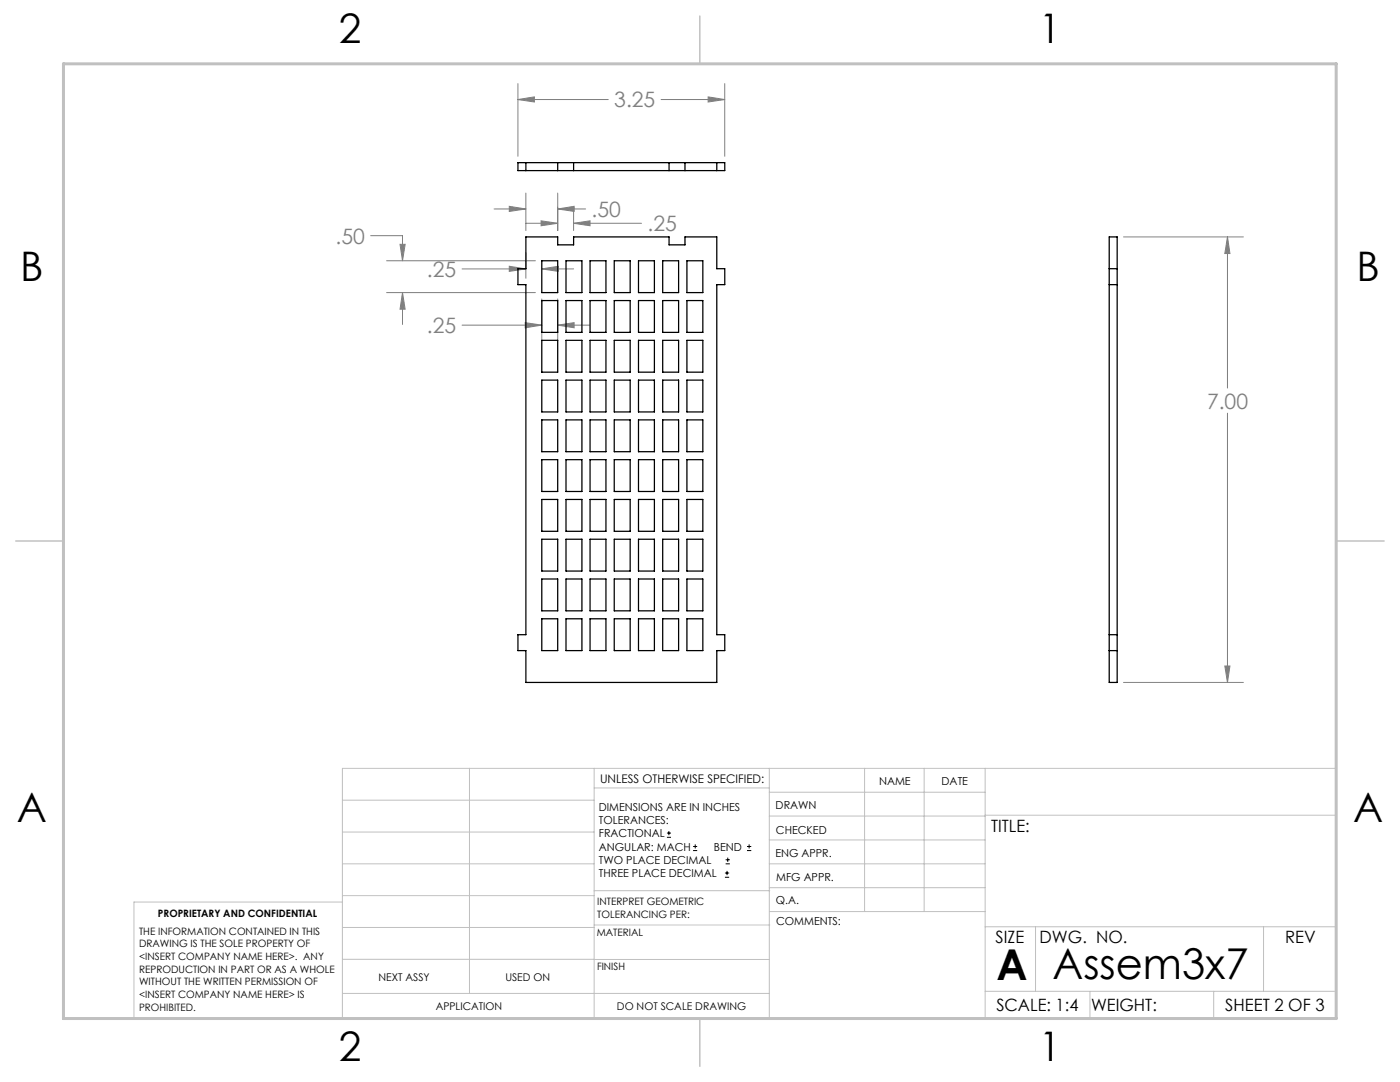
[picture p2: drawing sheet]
<svg xmlns="http://www.w3.org/2000/svg" width="279mm" height="216mm" viewBox="0 0 279 216" stroke-linecap="round" stroke-linejoin="round" font-family="sans-serif">
<g fill="none" stroke="#000" stroke-width=".2">
<path d="M133.1 167.1h.8M133.1 166.2h.8M133.5 165.8v.9M138.3 169.7h.8M138.3 168.9h.8M138.7 168.5v.8M144.7 175h.8M144.7 174.2h.8M144.8 172.4h.9M144.8 171.6h.9M145.1 173.8v.8M145.2 171.1v.9"/>
<path d="M149.1 169.7h.8M149.1 168.9h.8M149.5 168.5v.8"/>
</g>
<g fill="none" stroke="#808080" stroke-width=".2">
<path d="M103.4 19.9l3.2-.6v1.1zM103.4 16.7v14.5M103.4 19.9h18M131.9 19.9h12.7M141.3 19.3l3.3 .6-3.3 .5zM144.6 16.7v14.5M105 38.5v7.5M111.3 38.5v7.5M74 47h6.3v5M77.2 52h29.7M77.2 58.4h29.7M79.8 48.8h1.1l-.6 3.2z"/>
<path d="M80.3 58.4l.6 3.3h-1.1zM80.3 58.4v6.3M92.2 53.7h12.8M98.6 41.7h6.4M101.6 53.1l3.4 .6-3.4 .5zM101.6 41.2l3.4 .5-3.4 .5zM105 50.5v5M105 44.6h6.3M108 44.1l3.3 .5-3.3 .4zM108.1 53.7l3.3-.6v1.1zM108.1 53.7h6.4M108.1 59.7v8.4"/>
<path d="M111.3 41.7l3.3-.5v1zM111.3 59.7v8.4M111.3 41.7h5.6M114.5 44.6l3.3-.5v.9zM114.5 41.4v4.6M114.5 44.6h13.5M224.2 47.3h23.9M245 47.3l.5 3.3h-1.1zM245 47.3v30.1M92.2 64.9h15.9M104.8 64.4l3.3 .5-3.3 .5zM111.3 64.9l3.3-.5v1z"/>
<path d="M111.3 64.9h6.4M245 82.4v53.8M224.2 136.2h23.9M244.4 132.9h1.1l-.5 3.3z"/>
</g>
<g fill="none" stroke="#c0c0c0" stroke-width=".2">
<path d="M68.3 159.7h50.3M93.7 153.3v44.9M118.6 153.3v49.9M118.6 157.2h34.9M153.5 153.3v49.9M153.5 158.1h43.1M172.5 153.3v28.6M184.4 153.3v28.6M196.6 153.3v49.9M68.3 180h-41.6v23.2h240v-49.9h-198.4v49.9M68.3 178.7h50.3M68.3 172.4h50.3"/>
<path d="M68.3 166h50.3M118.6 177.7h35M153.5 167.6h43.1M153.5 162.8h43.1M153.5 172.4h43.1M153.5 177.1h43.1M196.6 162.7h70.1M68.3 198.2h85.2M68.3 191.4l85.2 .1M68.3 185.1h50.3M118.6 184.6h35M153.6 181.9h43"/>
<path d="M196.6 197.8h70.1M196.6 184.9h70.1M206.7 184.9v12.9M217.5 197.8v5.4M242.2 197.8v5.4M252.2 184.9v12.9"/>
</g>
<path d="M139.7 3.2v9.5M3.1 107.9h9.6M266.7 107.9h9.5M139.7 203.2v9.6" fill="none" stroke="#c0c0c0" stroke-width=".3"/>
<path d="M12.7 12.7h254v190.5h-254z" fill="none" stroke="#c0c0c0" stroke-width=".6"/>
<path d="M101.6 53.1l3.4 .6-3.4 .5zM108.1 53.7l3.3-.6v1.1zM101.6 41.2l3.4 .5-3.4 .5zM111.3 41.7l3.3-.5v1zM108 44.1l3.3 .5-3.3 .4zM114.5 44.6l3.3-.5v.9zM79.8 48.8h1.1l-.6 3.2zM80.3 58.4l.6 3.3h-1.1zM104.8 64.4l3.3 .5-3.3 .5zM111.3 64.9l3.3-.5v1zM103.4 19.9l3.2-.6v1.1zM141.3 19.3l3.3 .6-3.3 .5zM245 47.3l.5 3.3h-1.1zM244.4 132.9h1.1l-.5 3.3z" fill="#808080"/>
<g fill="none" stroke="#000" stroke-width=".25">
<path d="M103.4 32.5h41.2v1.5h-41.2zM105 32.5v1.5M111.3 32.5v1.5M114.5 32.5v1.5M133.5 32.5v1.5M136.7 32.5v1.5M143.1 32.5v1.5M105 47.3h6.3v1.6h3.2v-1.6h19v1.6h3.2v-1.6h6.4v6.3h1.5v3.2h-1.5v69.8h1.5v3.2h-1.5v6.4h-38.1v-6.4h-1.6v-3.2h1.6v-69.8h-1.6v-3.2h1.6zM108.1 52h3.2v6.4h-3.2zM108.1 60h3.2v6.3h-3.2zM113 52h3.1v6.4h-3.1zM113 60h3.1v6.3h-3.1z"/>
<path d="M117.8 52h3.1v6.4h-3.1zM117.8 60h3.1v6.3h-3.1zM122.6 52h3.2v6.4h-3.2zM122.6 60h3.2v6.3h-3.2zM127.4 52h3.2v6.4h-3.2zM127.4 60h3.2v6.3h-3.2zM132.3 52h3.1v6.4h-3.1zM132.3 60h3.1v6.3h-3.1zM137.1 52h3.2v6.4h-3.2zM137.1 60h3.2v6.3h-3.2zM221.4 53.6h1.6M221.4 47.3h1.6v88.9h-1.6z"/>
<path d="M221.4 56.8h1.6M108.1 67.9h3.2v6.4h-3.2zM108.1 75.8h3.2v6.4h-3.2zM113 67.9h3.1v6.4h-3.1zM113 75.8h3.1v6.4h-3.1zM117.8 67.9h3.1v6.4h-3.1zM117.8 75.8h3.1v6.4h-3.1zM122.6 67.9h3.2v6.4h-3.2zM122.6 75.8h3.2v6.4h-3.2zM127.4 67.9h3.2v6.4h-3.2zM127.4 75.8h3.2v6.4h-3.2zM132.3 67.9h3.1v6.4h-3.1z"/>
<path d="M132.3 75.8h3.1v6.4h-3.1zM137.1 67.9h3.2v6.4h-3.2zM137.1 75.8h3.2v6.4h-3.2zM108.1 83.8h3.2v6.3h-3.2zM108.1 91.7h3.2v6.4h-3.2zM108.1 99.7h3.2v6.3h-3.2zM113 83.8h3.1v6.3h-3.1zM113 91.7h3.1v6.4h-3.1zM113 99.7h3.1v6.3h-3.1zM117.8 83.8h3.1v6.3h-3.1zM117.8 91.7h3.1v6.4h-3.1zM117.8 99.7h3.1v6.3h-3.1z"/>
<path d="M122.6 83.8h3.2v6.3h-3.2zM122.6 91.7h3.2v6.4h-3.2zM122.6 99.7h3.2v6.3h-3.2zM127.4 83.8h3.2v6.3h-3.2zM127.4 91.7h3.2v6.4h-3.2zM127.4 99.7h3.2v6.3h-3.2zM132.3 83.8h3.1v6.3h-3.1zM132.3 91.7h3.1v6.4h-3.1zM132.3 99.7h3.1v6.3h-3.1zM137.1 83.8h3.2v6.3h-3.2zM137.1 91.7h3.2v6.4h-3.2zM137.1 99.7h3.2v6.3h-3.2z"/>
<path d="M108.1 107.6h3.2v6.3h-3.2zM108.1 115.5h3.2v6.4h-3.2zM113 107.6h3.1v6.3h-3.1zM113 115.5h3.1v6.4h-3.1zM117.8 107.6h3.1v6.3h-3.1zM117.8 115.5h3.1v6.4h-3.1zM122.6 107.6h3.2v6.3h-3.2zM122.6 115.5h3.2v6.4h-3.2zM127.4 107.6h3.2v6.3h-3.2zM127.4 115.5h3.2v6.4h-3.2zM132.3 107.6h3.1v6.3h-3.1zM132.3 115.5h3.1v6.4h-3.1z"/>
<path d="M137.1 107.6h3.2v6.3h-3.2zM137.1 115.5h3.2v6.4h-3.2zM108.1 123.5h3.2v6.3h-3.2zM113 123.5h3.1v6.3h-3.1zM117.8 123.5h3.1v6.3h-3.1zM122.6 123.5h3.2v6.3h-3.2zM127.4 123.5h3.2v6.3h-3.2zM132.3 123.5h3.1v6.3h-3.1zM137.1 123.5h3.2v6.3h-3.2zM221.4 129.8h1.6M221.4 126.6h1.6"/>
</g>
<g font-size="8.5">
<text x="198.9" y="195.5">A</text>
<text x="210.1" y="195.4">Assem3x7</text>
</g>
<g font-size="8.1">
<text x="67.6" y="8.5">2</text>
<text x="207.3" y="8.5">1</text>
<text x="4" y="56.2">B</text>
<text x="270.7" y="56.2">B</text>
<text x="3.3" y="164.1">A</text>
<text x="270" y="164.1">A</text>
<text x="67.6" y="211.7">2</text>
<text x="207.3" y="211.7">1</text>
</g>
<g font-size="4.2" fill="#808080">
<text x="122.6" y="21.4">3.25</text>
<text x="118.1" y="43.3">.50</text>
<text x="129.2" y="46.1">.25</text>
<text x="67" y="48.6">.50</text>
<text x="85.2" y="55.2">.25</text>
<text x="85.2" y="66.5">.25</text>
<text x="240.9" y="81.5">7.00</text>
</g>
<g font-size="3.4">
<text x="197.8" y="166">TITLE:</text>
<text x="198.7" y="188.1">SIZE</text>
<text x="207.5" y="188.1">DWG. NO.</text>
<text x="256.5" y="188.2">REV</text>
<text x="198.8" y="201.7">SCALE: 1:4</text>
<text x="217.7" y="201.8">WEIGHT:</text>
<text x="244.5" y="201.7">SHEET 2 OF 3</text>
</g>
<text font-size="2.4" x="119.8" y="156.2">UNLESS OTHERWISE SPECIFIED:</text>
<g font-size="2.2">
<text x="119.5" y="161.8">DIMENSIONS ARE IN INCHES</text>
<text x="154.8" y="161.4">DRAWN</text>
<text x="175.4" y="156.6">NAME</text>
<text x="187.9" y="156.7">DATE</text>
<text x="119.5" y="164.4">TOLERANCES:</text>
<text x="119.5" y="167.1">FRACTIONAL</text>
<text x="154.9" y="166.3">CHECKED</text>
<text x="119.5" y="169.7">ANGULAR: MACH</text>
<text x="119.5" y="172.4">TWO PLACE DECIMAL</text>
<text x="142.5" y="169.7">BEND</text>
<text x="154.8" y="171">ENG APPR.</text>
<text x="119.5" y="175">THREE PLACE DECIMAL</text>
<text x="154.9" y="175.7">MFG APPR.</text>
<text x="154.9" y="180.4">Q.A.</text>
<text x="154.9" y="184.6">COMMENTS:</text>
</g>
<g font-size="2.1">
<text x="75.5" y="195.7">NEXT ASSY</text>
<text x="100.9" y="195.7">USED ON</text>
<text x="86.9" y="201.5">APPLICATION</text>
<text x="123.1" y="201.6">DO NOT SCALE DRAWING</text>
</g>
<g font-size="2">
<text x="31.5" y="182.9">PROPRIETARY AND CONFIDENTIAL</text>
<text x="119.2" y="180.6">INTERPRET GEOMETRIC</text>
<text x="119.2" y="183.1">TOLERANCING PER:</text>
<text x="27.8" y="186.5">THE INFORMATION CONTAINED IN THIS</text>
<text x="27.8" y="189">DRAWING IS THE SOLE PROPERTY OF</text>
<text x="27.8" y="191.6">&lt;INSERT COMPANY NAME HERE&gt;. ANY</text>
<text x="119.1" y="186.7">MATERIAL</text>
<text x="27.8" y="194.1">REPRODUCTION IN PART OR AS A WHOLE</text>
<text x="27.8" y="196.6">WITHOUT THE WRITTEN PERMISSION OF</text>
<text x="119.1" y="193.5">FINISH</text>
<text x="27.8" y="199.1">&lt;INSERT COMPANY NAME HERE&gt; IS</text>
<text x="27.8" y="201.7">PROHIBITED.</text>
</g>
</svg>
